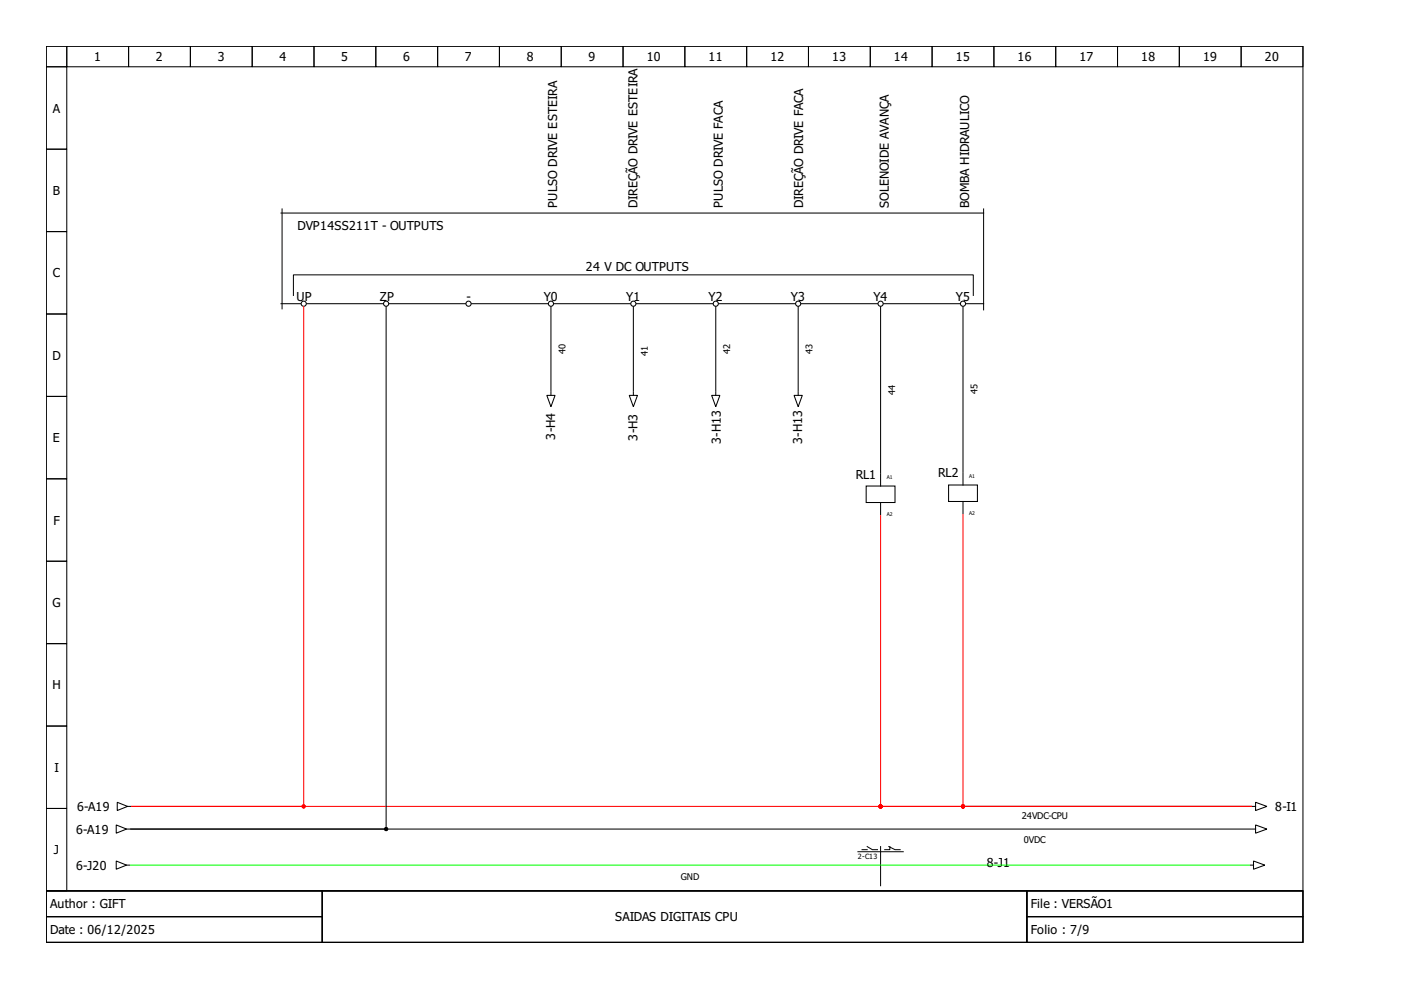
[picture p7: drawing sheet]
<svg xmlns="http://www.w3.org/2000/svg" width="297mm" height="210mm" viewBox="0 0 297 210" stroke-linecap="round" stroke-linejoin="round" font-family="sans-serif">
<g fill="none" stroke="#000" stroke-width=".22">
<path d="M9.8 9.8h266.5v179.1h-266.5zM9.8 9.8h4.4v4.4h-4.4zM9.8 14.2h4.4v17.4h-4.4zM14.2 9.8h13.1v4.4h-13.1zM27.3 9.8h13.1v4.4h-13.1zM40.4 9.8h13.1v4.4h-13.1zM53.5 9.8h13.1v4.4h-13.1zM66.6 9.8h13.1v4.4h-13.1zM79.7 9.8h13.1v4.4h-13.1zM92.8 9.8h13.1v4.4h-13.1zM105.9 9.8h13.1v4.4h-13.1zM119 9.8h13.1v4.4h-13.1z"/>
<path d="M132.1 9.8h13.1v4.4h-13.1zM145.2 9.8h13.1v4.4h-13.1zM158.3 9.8h13.1v4.4h-13.1zM171.4 9.8h13.1v4.4h-13.1zM184.5 9.8h13.1v4.4h-13.1zM197.6 9.8h13.1v4.4h-13.1zM210.7 9.8h13.1v4.4h-13.1zM223.8 9.8h13.1v4.4h-13.1zM236.9 9.8h13.1v4.4h-13.1zM250 9.8h13.1v4.4h-13.1zM263.1 9.8h13.2v4.4h-13.2zM9.8 31.6h4.4v17.5h-4.4z"/>
<path d="M9.8 49.1h4.4v17.5h-4.4zM59.6 45.2h148.9M9.8 66.6h4.4v17.4h-4.4zM59.6 64.4h4.1M65 64.4h16.2M81.9 65v110.8h-54.2h237.6M82.5 64.4h16.2M100 64.4h16.2M116.8 65v18M117.5 64.4h16.1M134.3 65v18M134.9 64.4h16.2"/>
<path d="M151.8 65v18M152.4 64.4h16.2M169.2 65v18M169.9 64.4h16.1M186.7 65v35.2M187.4 64.4h16.1M204.2 65v35M204.8 64.4h3.7M9.8 84h4.4v17.5h-4.4zM115.9 83.8h1.8l-.9 2.4zM116.8 83.2v.6M133.4 83.8h1.8l-.9 2.4z"/>
<path d="M134.3 83.2v.6M150.9 83.8h1.7l-.8 2.4zM151.8 83.2v.6M168.4 83.8h1.7l-.9 2.4zM169.2 83.2v.6M9.8 101.5h4.4v17.5h-4.4zM9.8 119h4.4v17.5h-4.4zM183.6 103.1h6.2v3.4h-6.2zM186.7 100.4v2.7M186.7 106.5v2.7M201.1 102.8h6.1v3.5h-6.1zM204.2 100.2v2.6"/>
<path d="M204.2 106.3v2.6M9.8 136.5h4.4v17.4h-4.4zM9.8 153.9h4.4v17.5h-4.4zM9.8 171.4h4.4v17.5h-4.4zM24.6 174.9l2.2 .9-2.2 .9zM24.9 170.1l2.1 .9-2.1 .9zM26.8 175.8h.7M27 171h.7M265.5 171h.7M265.5 175.8h.7M266.2 174.9l2.4 .9-2.4 .9zM266.2 170.1l2.4 .9-2.4 .9z"/>
<path d="M9.8 188.9h266.5v10.9h-266.5zM9.8 188.9h58.5v5.4h-58.5zM9.8 194.3h58.5v5.5h-58.5zM24.6 182.6l2.2 .8-2.2 .9zM26.8 183.4h.7M68.3 188.9h149.4v10.9h-149.4zM217.7 188.9h58.6v5.4h-58.6zM217.7 194.3h58.6v5.5h-58.6zM265.1 183.4h.7M265.8 182.6l2.4 .8-2.4 .9z"/>
<circle cx="64.4" cy="64.4" r=".55"/>
<circle cx="81.9" cy="64.4" r=".55"/>
<circle cx="99.3" cy="64.4" r=".55"/>
<circle cx="116.8" cy="64.4" r=".55"/>
<circle cx="134.3" cy="64.4" r=".55"/>
<circle cx="151.8" cy="64.4" r=".55"/>
<circle cx="169.2" cy="64.4" r=".55"/>
<circle cx="186.7" cy="64.4" r=".55"/>
<circle cx="204.2" cy="64.4" r=".55"/>
</g>
<path d="M59.8 44.3v21.2M208.5 44.3v21.4M62.2 62.6v-4.3h144.2v4.3M183.9 179.5l1.1 .6h1M186.7 179.5v8.3M188.4 179.5l1.4 .6h1.1M188.7 179.5v.6h-1.1M181.9 180.6h9.6M182.8 180.1h1.1" fill="none" stroke="#000" stroke-width=".21"/>
<path d="M64.4 65v106h-36.5h237.4M186.7 109.4v61.6h78.6M204.2 109.2v61.8h61.1" fill="none" stroke="#f00" stroke-width=".22"/>
<path d="M27.7 183.4h237.2" fill="none" stroke="#0f0" stroke-width=".22"/>
<g fill="#f00" stroke="#f00" stroke-width=".22">
<circle cx="64.4" cy="171" r=".33"/>
<circle cx="186.7" cy="171" r=".33"/>
<circle cx="204.2" cy="171" r=".33"/>
</g>
<circle cx="81.9" cy="175.8" r=".33" fill="#000" stroke="#000" stroke-width=".22"/>
<g font-size="2.6">
<text x="19.9" y="13">1</text>
<text x="33.1" y="13">2</text>
<text x="46.2" y="13">3</text>
<text x="59.3" y="13">4</text>
<text x="72.4" y="13">5</text>
<text x="85.5" y="13">6</text>
<text x="98.6" y="13">7</text>
<text x="111.7" y="13">8</text>
<text x="124.8" y="13">9</text>
<text x="137.1" y="13">10</text>
<text x="150.2" y="13">11</text>
<text x="163.3" y="13">12</text>
<text x="176.4" y="13">13</text>
<text x="189.5" y="13">14</text>
<text x="202.6" y="13">15</text>
<text x="215.8" y="13">16</text>
<text x="228.9" y="13">17</text>
<text x="242" y="13">18</text>
<text x="255.1" y="13">19</text>
<text x="268.2" y="13">20</text>
<text x="11.2" y="23.9">A</text>
<text x="11.2" y="41.3">B</text>
<text x="118.1" y="44.1" transform="rotate(-90 118.1 44.1)">PULSO DRIVE ESTEIRA</text>
<text x="135.2" y="44.1" transform="rotate(-90 135.2 44.1)">DIREÇÃO DRIVE ESTEIRA</text>
<text x="153.3" y="44.1" transform="rotate(-90 153.3 44.1)">PULSO DRIVE FACA</text>
<text x="170.3" y="44.1" transform="rotate(-90 170.3 44.1)">DIREÇÃO DRIVE FACA</text>
<text x="188.4" y="44.1" transform="rotate(-90 188.4 44.1)">SOLENOIDE AVANÇA</text>
<text x="205.5" y="44.1" transform="rotate(-90 205.5 44.1)">BOMBA HIDRAULICO</text>
<text x="63.1" y="48.7">DVP14SS211T - OUTPUTS</text>
<text x="11.2" y="58.8">C</text>
<text x="124.2" y="57.4">24 V DC OUTPUTS</text>
<text x="62.9" y="63.7">UP</text>
<text x="80.6" y="63.7">ZP</text>
<text x="98.9" y="63.7">-</text>
<text x="115.3" y="63.7">Y0</text>
<text x="132.8" y="63.7">Y1</text>
<text x="150.2" y="63.7">Y2</text>
<text x="167.7" y="63.7">Y3</text>
<text x="185.2" y="63.7">Y4</text>
<text x="202.6" y="63.7">Y5</text>
<text x="11.1" y="76.3">D</text>
<text x="11.2" y="93.8">E</text>
<text x="117.7" y="93.2" transform="rotate(-90 117.7 93.2)">3-H4</text>
<text x="135.2" y="93.4" transform="rotate(-90 135.2 93.4)">3-H3</text>
<text x="152.8" y="94.1" transform="rotate(-90 152.8 94.1)">3-H13</text>
<text x="170.1" y="94.1" transform="rotate(-90 170.1 94.1)">3-H13</text>
<text x="181.5" y="101.5">RL1</text>
<text x="198.9" y="101.1">RL2</text>
<text x="11.3" y="111.2">F</text>
<text x="11.1" y="128.7">G</text>
<text x="11.1" y="146.2">H</text>
<text x="11.5" y="163.7">I</text>
<text x="16.3" y="172">6-A19</text>
<text x="270.4" y="172">8-I1</text>
<text x="16.1" y="176.8">6-A19</text>
<text x="11.4" y="181.1">J</text>
<text x="16.1" y="184.4">6-J20</text>
<text x="209.2" y="183.9">8-J1</text>
<text x="10.7" y="192.6">Author : GIFT</text>
<text x="130.5" y="195.3">SAIDAS DIGITAIS CPU</text>
<text x="218.6" y="192.6">File : VERSÃO1</text>
<text x="10.7" y="198.1">Date : 06/12/2025</text>
<text x="218.6" y="198.1">Folio : 7/9</text>
</g>
<g font-size="2">
<text x="119.9" y="75.1" transform="rotate(-90 119.9 75.1)">40</text>
<text x="137.3" y="75.5" transform="rotate(-90 137.3 75.5)">41</text>
<text x="154.8" y="75.1" transform="rotate(-90 154.8 75.1)">42</text>
<text x="172.3" y="75.1" transform="rotate(-90 172.3 75.1)">43</text>
<text x="189.8" y="83.7" transform="rotate(-90 189.8 83.7)">44</text>
<text x="207.2" y="83.6" transform="rotate(-90 207.2 83.6)">45</text>
<text x="216.6" y="173.6">24VDC-CPU</text>
<text x="217.1" y="178.8">0VDC</text>
<text x="144.3" y="186.5">GND</text>
</g>
<text font-size="1.5" x="181.9" y="182.1">2-C13</text>
<g font-size="1.1">
<text x="188" y="101.5">A1</text>
<text x="205.5" y="101.3">A1</text>
<text x="188" y="109.3">A2</text>
<text x="205.5" y="109.1">A2</text>
</g>
</svg>
